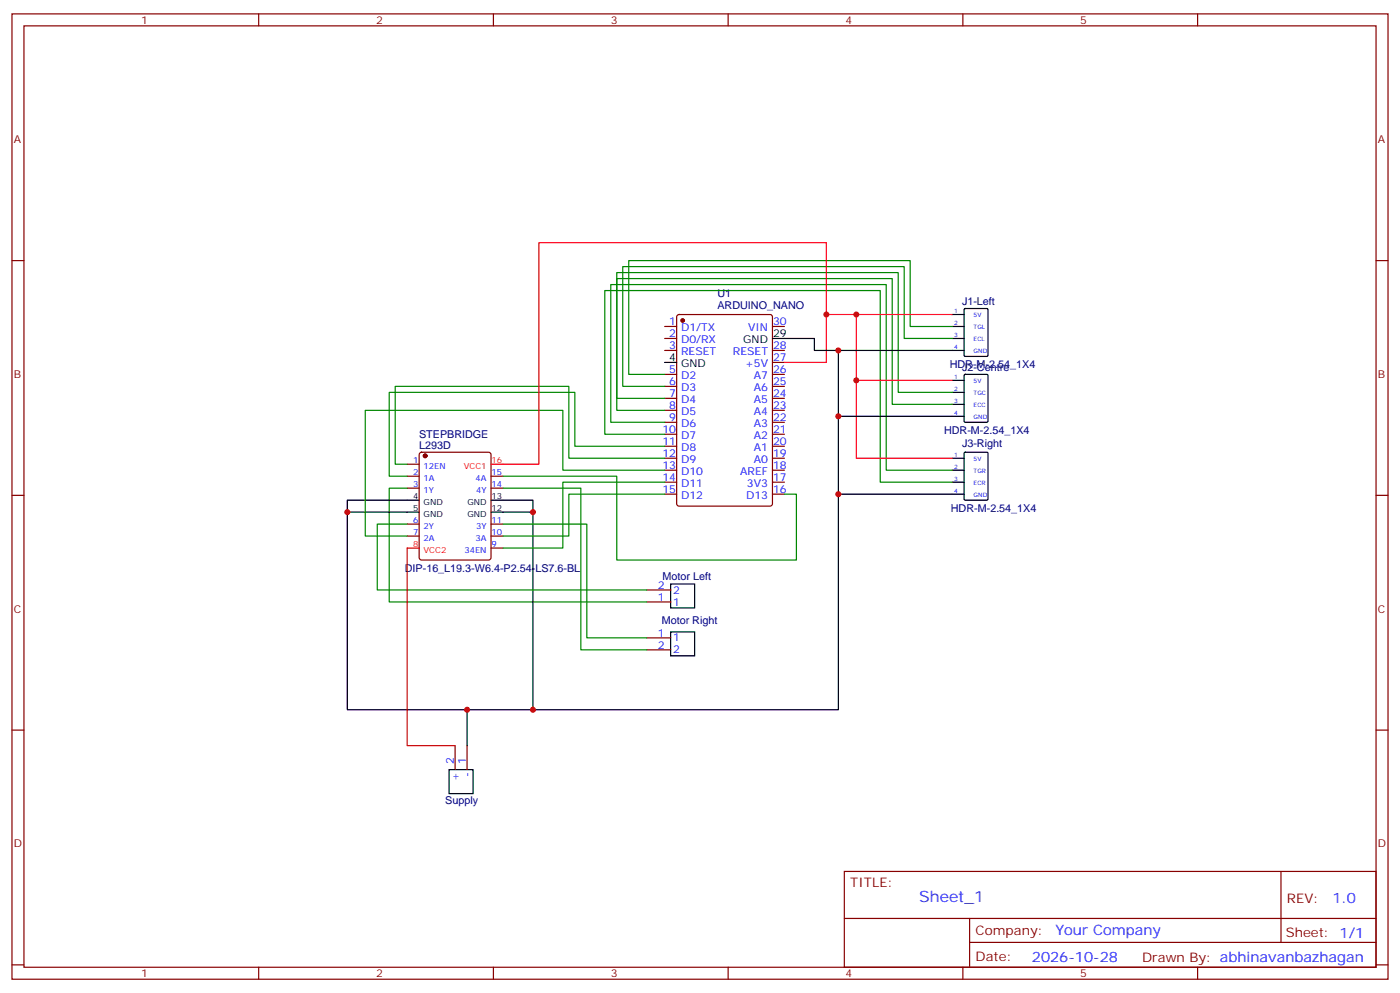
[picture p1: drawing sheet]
<svg xmlns="http://www.w3.org/2000/svg" width="412mm" height="292mm" viewBox="0 0 412 292" stroke-linecap="round" stroke-linejoin="round" font-family="sans-serif">
<g fill="none" stroke="#870000" stroke-width=".35">
<path d="M3.5 4.1h405.4v284.3h-405.4zM7.1 7.6h398.2v277.3h-398.2zM76.2 4.1v3.5M145.3 4.1v3.5M214.5 4.1v3.5M283.6 4.1v3.5M352.8 4.1v3.5M3.5 76.8h3.6M405.3 76.8h3.6M195.8 96.2h3.5M195.8 99.7h3.5M199.6 92.8l.4-.2h26.8l.7 .5v55.3l-.4 .6-27.1 .1-.6-.5-.1-55.3z"/>
<path d="M227.5 96.2h3.6M195.8 103.2h3.5M195.8 110.3h3.5M195.8 113.8h3.5M195.8 117.3h3.5M227.5 103.2h3.6M227.5 110.3h3.6M227.5 113.8h3.6M227.5 117.3h3.6M227.5 106.8h3.6M119.9 136.7h3.6M123.7 133.4l.5-.2h19.7l.7 .4v30.7l-.4 .6-20 .1-.7-.5v-30.6z"/>
<path d="M195.8 120.9h3.5M195.8 124.4h3.5M195.8 127.9h3.5M195.8 131.4h3.5M195.8 135h3.5M195.8 138.5h3.5M227.5 120.9h3.6M227.5 124.4h3.6M227.5 127.9h3.6M227.5 131.4h3.6M227.5 135h3.6M227.5 138.5h3.6"/>
<path d="M3.5 145.9h3.6M119.9 140.3h3.6M119.9 143.8h3.6M119.9 154.4h3.6M119.9 157.9h3.6M144.6 140.3h3.6M144.6 143.8h3.6M144.6 154.4h3.6M144.6 157.9h3.6M195.8 142h3.5M195.8 145.6h3.5M227.5 142h3.6"/>
<path d="M227.5 145.6h3.6M405.3 145.9h3.6M144.6 161.4h3.6M190.5 177.3h7.1M190.5 173.8h7.1M190.5 187.9h7.1M190.5 191.4h7.1M3.5 215.1h3.6M134.1 219.6v7.1M137.6 219.6v7.1M405.3 215.1h3.6M248.7 256.7h156.6v28.2h-156.6z"/>
<path d="M377.3 256.7v20.9M248.7 270.5h156.5M285.6 277.6h119.6M285.6 270.5v14.1M3.5 284.2h3.6M76.2 284.9v3.5M145.3 284.9v3.5M214.5 284.9v3.5M283.6 284.9v3.5M352.8 284.9v3.5M405.3 284.2h3.6"/>
</g>
<g fill="#870000" stroke="#870000" stroke-width=".35">
<circle cx="125.2" cy="134.3" r=".53"/>
<circle cx="201.1" cy="94.4" r=".53"/>
</g>
<g fill="none" stroke="#000" stroke-width=".35">
<path d="M227.5 99.7h12.4v3.5h44.1M280.5 92.6h3.5M280.5 96.2h3.5M280.5 99.7h3.5M284 91.1l.3-.2h6.4l.3 .2v13.5l-.1 .3-6.6 .1-.3-.2zM195.8 106.8h3.5M246.9 103.2v19.4h37.1M280.5 112h3.5M280.5 115.6h3.5M280.5 119.1h3.5M284 110.5l.3-.2h6.4l.3 .2v13.5l-.1 .3-6.6 .1-.3-.2zM246.9 122.6v23h37.1"/>
<path d="M280.5 135h3.5M280.5 138.5h3.5M284 133.4l.3-.2h6.4l.3 .2v13.6l-.1 .3h-6.6l-.3-.2zM102.3 150.8h21.2M144.6 147.3h12.4v61.8M144.6 150.8h12.4M246.9 145.6v63.5h-144.6v-61.8h21.2M280.5 142h3.5M197.6 172h7v7.1h-7zM197.6 186.1h7v7.1h-7zM137.6 209.1v10.5M132.3 226.7h7v7.1h-7z"/>
</g>
<path d="M243.4 92.6v-21.1h-84.7v65.2h-14.1M119.9 161.4h3.6" fill="none" stroke="#f00" stroke-width=".35"/>
<g fill="none" stroke="#008700" stroke-width=".35">
<path d="M280.5 96.2h-12.4v-19.4h-82.9v33.5h10.6M280.5 99.7h-14.2v-21.2h-82.9v35.3h12.4M280.5 115.6h-15.9v-35.3h-82.9v37h14.1M280.5 119.1h-17.7v-37h-81.1v38.8h14.1M195.8 124.4h-15.9v-40.6h81.2v54.7h19.4M195.8 127.9h-17.6v-42.3h81.1v56.4h21.2M195.8 135h-28.2v-21.2h-51.2v22.9h3.5M195.8 131.4h-26.5v-15.8h-54.6v24.7h5.2M195.8 138.5h-30v-17.6h-58.2v37h12.3M119.9 143.8h-5.2v33.5h75.8M119.9 154.4h-8.8v19.4h79.4M148.2 154.4h24.7v33.5h17.6"/>
<path d="M148.2 143.8h22.9v47.6h19.4M148.2 140.3h33.5v24.7h52.9v-19.4h-3.5M195.8 142h-30v19.4h-17.6M195.8 145.6h-28.2v12.3h-19.4"/>
</g>
<path d="M252.2 92.6v19.4h28.3M280.5 92.6h-37.1v14.2h-12.3M252.2 112v23h28.3" fill="none" stroke="#f03" stroke-width=".35"/>
<path d="M119.9 161.4v58.2h14.2" fill="none" stroke="#c00" stroke-width=".35"/>
<g fill="#c00">
<circle cx="252.2" cy="92.6" r=".88"/>
<circle cx="252.2" cy="112" r=".88"/>
<circle cx="246.9" cy="103.2" r=".88"/>
<circle cx="246.9" cy="122.6" r=".88"/>
<circle cx="246.9" cy="145.6" r=".88"/>
<circle cx="102.3" cy="150.8" r=".88"/>
<circle cx="157" cy="209.1" r=".88"/>
<circle cx="157" cy="150.8" r=".88"/>
<circle cx="137.6" cy="209.1" r=".88"/>
<circle cx="243.4" cy="92.6" r=".88"/>
</g>
<text font-size="4.6" fill="#00f" x="270.8" y="265.7">Sheet_1</text>
<g font-size="4.2" fill="#00f">
<text x="392.5" y="265.9">1.0</text>
<text x="310.9" y="275.5">Your Company</text>
<text x="304" y="283.3">2026-10-28</text>
</g>
<g font-size="3.9" fill="#800">
<text x="250.5" y="261.3">TITLE:</text>
<text x="379.1" y="265.9">REV:</text>
<text x="287.4" y="275.5">Company:</text>
<text x="378.7" y="276.1">Sheet: 1/1</text>
<text x="287.4" y="283.1">Date:</text>
<text x="336.4" y="283.2">Drawn By: abhinavanbazhagan</text>
</g>
<g font-size="3.2" fill="#800">
<text x="41.6" y="7.1">1</text>
<text x="110.8" y="7.1">2</text>
<text x="179.9" y="7.1">3</text>
<text x="249.1" y="7.1">4</text>
<text x="318.2" y="7.1">5</text>
<text x="4.1" y="42.2">A</text>
<text x="405.9" y="42.2">A</text>
<text x="4.1" y="111.3">B</text>
<text x="405.9" y="111.3">B</text>
<text x="4.1" y="180.5">C</text>
<text x="405.9" y="180.5">C</text>
<text x="4.1" y="249.6">D</text>
<text x="405.9" y="249.6">D</text>
<text x="41.6" y="287.9">1</text>
<text x="110.8" y="287.9">2</text>
<text x="179.9" y="287.9">3</text>
<text x="249.1" y="287.9">4</text>
<text x="318.2" y="287.9">5</text>
</g>
<g font-size="3.2" fill="#000080">
<text x="211.3" y="87.5">U1</text>
<text x="283.4" y="89.8">J1-Left</text>
<text x="211.3" y="91">ARDUINO_NANO</text>
<text x="279.8" y="108.5">HDR-M-2.54_1X4</text>
<text x="283.4" y="109.2">J2-Centre</text>
<text x="123.4" y="129.1">STEPBRIDGE</text>
<text x="278.1" y="127.9">HDR-M-2.54_1X4</text>
<text x="283.4" y="131.7">J3-Right</text>
<text x="123.4" y="132.2">L293D</text>
<text x="280.1" y="150.8">HDR-M-2.54_1X4</text>
<text x="119.2" y="168.5">DIP-16_L19.3-W6.4-P2.54-LS7.6-BL</text>
<text x="195.2" y="171">Motor Left</text>
<text x="194.9" y="183.8">Motor Right</text>
<text x="131.1" y="236.7">Supply</text>
</g>
<g font-size="3.2" fill="#00f">
<text x="197.1" y="95.8">1</text>
<text x="227.7" y="95.8">30</text>
<text x="197.1" y="99.3">2</text>
<text x="200.6" y="97.6">D1/TX</text>
<text x="200.6" y="101.1">D0/RX</text>
<text x="220.4" y="97.6">VIN</text>
<text x="197.1" y="102.9">3</text>
<text x="200.6" y="104.6">RESET</text>
<text x="215.9" y="104.6">RESET</text>
<text x="227.7" y="106.4">27</text>
<text x="227.7" y="102.9">28</text>
<text x="197.1" y="109.9">5</text>
<text x="197.1" y="113.5">6</text>
<text x="200.6" y="111.7">D2</text>
<text x="219.5" y="108.2">+5V</text>
<text x="222.1" y="111.7">A7</text>
<text x="227.7" y="113.5">25</text>
<text x="227.7" y="109.9">26</text>
<text x="197.1" y="117">7</text>
<text x="200.6" y="115.2">D3</text>
<text x="200.6" y="118.7">D4</text>
<text x="222.1" y="118.7">A5</text>
<text x="222.1" y="115.2">A6</text>
<text x="227.7" y="117">24</text>
<text x="197.1" y="120.5">8</text>
<text x="197.1" y="124">9</text>
<text x="200.6" y="122.3">D5</text>
<text x="200.6" y="125.8">D6</text>
<text x="222.1" y="125.8">A3</text>
<text x="222.1" y="122.3">A4</text>
<text x="227.7" y="124">22</text>
<text x="227.7" y="120.5">23</text>
<text x="195.1" y="127.6">10</text>
<text x="195.1" y="131.1">11</text>
<text x="200.6" y="129.3">D7</text>
<text x="222.1" y="129.3">A2</text>
<text x="227.7" y="131.1">20</text>
<text x="227.7" y="127.6">21</text>
<text x="195.1" y="134.6">12</text>
<text x="200.6" y="132.9">D8</text>
<text x="200.6" y="136.4">D9</text>
<text x="222.1" y="136.4">A0</text>
<text x="222.1" y="132.9">A1</text>
<text x="227.7" y="134.6">19</text>
<text x="195.1" y="138.1">13</text>
<text x="195.1" y="141.7">14</text>
<text x="200.6" y="139.9">D10</text>
<text x="200.6" y="143.4">D11</text>
<text x="218" y="139.9">AREF</text>
<text x="220" y="143.4">3V3</text>
<text x="227.7" y="141.7">17</text>
<text x="227.7" y="138.1">18</text>
<text x="195.1" y="145.2">15</text>
<text x="200.6" y="147">D12</text>
<text x="219.8" y="147">D13</text>
<text x="227.7" y="145.2">16</text>
<text x="193.8" y="173.4">2</text>
<text x="193.8" y="177">1</text>
<text x="198.3" y="178.4">1</text>
<text x="198.3" y="174.8">2</text>
<text x="193.8" y="187.5">1</text>
<text x="193.8" y="191.1">2</text>
<text x="198.3" y="188.9">1</text>
<text x="198.3" y="192.5">2</text>
<text x="133.7" y="224.9" transform="rotate(-90 133.7 224.9)">2</text>
<text x="137.2" y="224.9" transform="rotate(-90 137.2 224.9)">1</text>
<text x="135.1" y="230" transform="rotate(-90 135.1 230)">+</text>
<text x="138.6" y="228.8" transform="rotate(-90 138.6 228.8)">-</text>
</g>
<g font-size="3.2">
<text x="219" y="101.1">GND</text>
<text x="227.7" y="99.3">29</text>
<text x="197.1" y="106.4">4</text>
<text x="200.6" y="108.2">GND</text>
</g>
<g font-size="2.5" fill="#00f">
<text x="121.7" y="136.4">1</text>
<text x="121.7" y="139.9">2</text>
<text x="121.7" y="143.4">3</text>
<text x="124.8" y="138.1">12EN</text>
<text x="124.8" y="141.7">1A</text>
<text x="140.1" y="141.7">4A</text>
<text x="144.8" y="143.4">14</text>
<text x="144.8" y="139.9">15</text>
<text x="124.8" y="145.2">1Y</text>
<text x="140.2" y="145.2">4Y</text>
<text x="121.7" y="154">6</text>
<text x="124.8" y="155.8">2Y</text>
<text x="140.2" y="155.8">3Y</text>
<text x="144.8" y="154">11</text>
<text x="121.7" y="157.6">7</text>
<text x="124.8" y="159.3">2A</text>
<text x="140.1" y="159.3">3A</text>
<text x="144.8" y="161.1">9</text>
<text x="144.8" y="157.6">10</text>
<text x="136.8" y="162.8">34EN</text>
</g>
<g font-size="2.5" fill="#f00">
<text x="144.8" y="136.4">16</text>
<text x="136.6" y="138.1">VCC1</text>
<text x="121.7" y="161.1">8</text>
<text x="124.8" y="162.8">VCC2</text>
</g>
<g font-size="2.5">
<text x="121.7" y="147">4</text>
<text x="124.8" y="148.7">GND</text>
<text x="137.7" y="148.7">GND</text>
<text x="144.8" y="147">13</text>
<text x="121.7" y="150.5">5</text>
<text x="124.8" y="152.3">GND</text>
<text x="137.7" y="152.3">GND</text>
<text x="144.8" y="150.5">12</text>
</g>
<g font-size="1.8" fill="#00f">
<text x="281.1" y="92.3">1</text>
<text x="281.1" y="95.8">2</text>
<text x="286.8" y="93.3">5V</text>
<text x="281.1" y="99.3">3</text>
<text x="286.8" y="96.9">TGL</text>
<text x="286.8" y="100.4">ECL</text>
<text x="281.1" y="102.9">4</text>
<text x="286.8" y="103.9">GND</text>
<text x="281.1" y="111.7">1</text>
<text x="286.8" y="112.7">5V</text>
<text x="281.1" y="115.2">2</text>
<text x="281.1" y="118.7">3</text>
<text x="286.8" y="116.3">TGC</text>
<text x="286.8" y="119.8">ECC</text>
<text x="281.1" y="122.3">4</text>
<text x="286.8" y="123.3">GND</text>
<text x="281.1" y="134.6">1</text>
<text x="286.8" y="135.7">5V</text>
<text x="281.1" y="138.1">2</text>
<text x="281.1" y="141.7">3</text>
<text x="286.8" y="139.2">TGR</text>
<text x="286.8" y="142.7">ECR</text>
<text x="281.1" y="145.2">4</text>
<text x="286.8" y="146.3">GND</text>
</g>
</svg>
